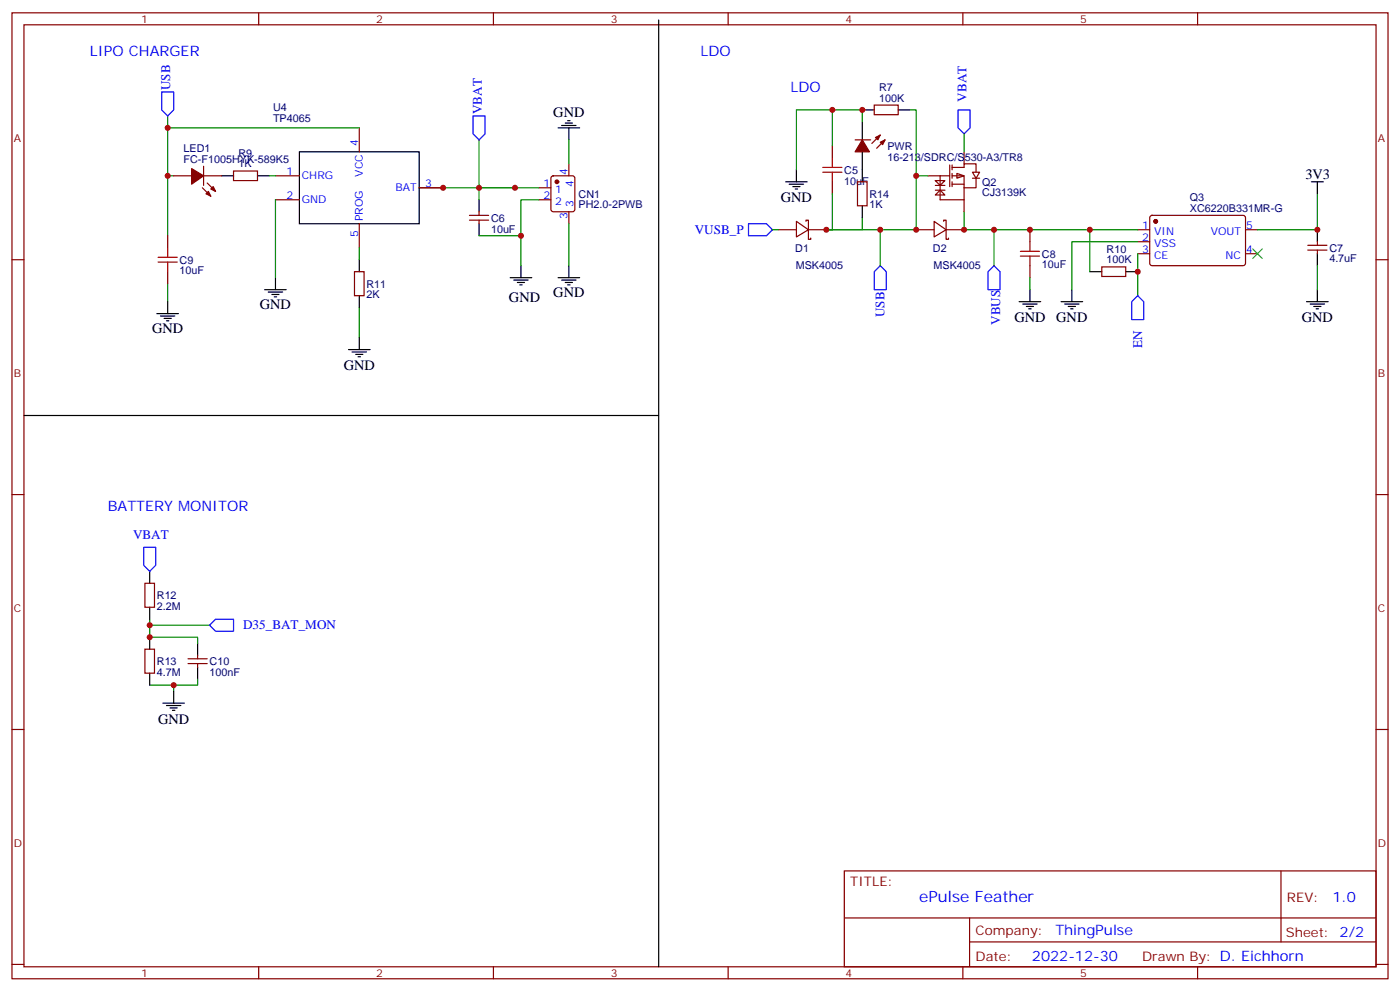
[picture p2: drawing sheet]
<svg xmlns="http://www.w3.org/2000/svg" width="412mm" height="292mm" viewBox="0 0 412 292" stroke-linecap="round" stroke-linejoin="round" font-family="sans-serif">
<g fill="none" stroke="#870000" stroke-width=".35">
<path d="M3.5 3.8h405.4v284.3h-405.4zM7.1 7.3h398.2v277.3h-398.2zM76.2 3.8v3.5M145.3 3.8v3.5M214.5 3.8v3.5M283.6 3.8v3.5M352.8 3.8v3.5M68.8 50.3h7v2.9h-7zM273.4 51.8h6.4M275.5 53.2h2.8l-1.4 1.4zM275.5 54.6h2.8M275.5 56h2.8"/>
<path d="M276.9 56l1.4 1.4h-2.8zM276.9 51.8v7h7.1M284 44.7v3.5M284 55.3v7M3.5 76.4h3.6M303.4 67.6v3.6M303.4 78.2v3.5M335.1 67.6h3.6M335.1 71.2h3.6M335.1 74.7h3.6M338.9 63.6l.5-.2h27.1l.4 .7-.1 13.7-.6 .4-27.1-.1-.4-.6v-13.4zM366.9 67.6h3.5"/>
<path d="M366.9 74.7h3.5M385.2 73.6h5.7M385.2 72.2h5.7M388.1 71.2v1M388.1 73.6v1.1M405.3 76.4h3.6M3.5 145.6h3.6M405.3 145.6h3.6M42.7 171.7h2.8v7.1h-2.8zM42.7 191.1h2.8v7.1h-2.8zM55.4 195.3h5.6M55.4 193.9h5.6"/>
<path d="M58.2 192.9v1M58.2 195.3v1.1M3.5 214.7h3.6M405.3 214.7h3.6M248.7 256.4h156.6v28.2h-156.6zM377.3 256.4v20.9M248.7 270.2h156.5M285.6 277.3h119.6M285.6 270.2v14.1M3.5 283.9h3.6M76.2 284.6v3.5M145.3 284.6v3.5"/>
<path d="M214.5 284.6v3.5M283.6 284.6v3.5M352.8 284.6v3.5M405.3 283.9h3.6"/>
</g>
<g fill="none" stroke="#008700" stroke-width=".35">
<path d="M49.4 34.1v35.3M123.5 55.3h35.2M141.1 41.2v14.1h10.6M158.7 58.8h-5.2v19.4M388.1 57v10.6h-17.7M284 67.6h51.1M335.1 71.2h-19.4v14.1M388.1 78.2v7.1M49.4 83.5v5.3M105.8 90.6v8.8M303.4 81.7v3.6M44.1 182.3v5.3h14.1v1.7"/>
<path d="M44.1 184h17.6M58.2 199.9v1.8h-7v1.7M44.1 201.7h7.1"/>
</g>
<path d="M47.6 27.1h3.6v5.2l-1.8 1.8-1.8-1.8zM139.3 34.1h3.6v5.3l-1.8 1.8-1.8-1.8zM282.2 32.3h3.6v5.3l-1.8 1.8-1.8-1.8zM220.5 65.9h5.3l1.7 1.7-1.7 1.8h-5.3zM42.3 161.1h3.6v5.3l-1.8 1.8-1.8-1.8zM63.5 182.3h5.3v3.5h-5.3l-1.8-1.8z" fill="none" stroke="#00f" stroke-width=".35"/>
<g fill="none" stroke="#000" stroke-width=".35">
<path d="M164.4 37.6h6.3M165.5 36.9h4.2M166.5 36.2h2.1M167.2 35.5h.7M167.6 37.6v3.6M65.3 51.8h3.5M75.8 51.8h3.6M386.3 53.5h3.5M388.1 53.5v3.5M153.5 78.2v3.5M167.6 78.2v3.5M388.1 67.6v3.6"/>
<path d="M388.1 74.7v3.5M46.2 92.3h6.4M47.3 93h4.2M48.3 93.7h2.1M49 94.4h.7M49.4 88.8v3.5M78 85.3h6.3M79 86h4.3M80.1 86.7h2.1M80.8 87.4h.7M81.1 81.7v3.6M105.8 99.4v3.5"/>
<path d="M150.3 81.7h6.3M151.3 82.4h4.3M152.4 83.1h2.1M153.1 83.9h.7M164.4 81.7h6.3M165.5 82.4h4.2M166.5 83.1h2.1M167.2 83.9h.7M300.2 88.8h6.4M301.3 89.5h4.2M302.3 90.2h2.1M303 90.9h.7"/>
<path d="M303.4 85.3v3.5M312.6 88.8h6.3M313.6 89.5h4.3M314.7 90.2h2.1M315.4 90.9h.7M315.7 85.3v3.5M384.9 88.8h6.3M385.9 89.5h4.3M387 90.2h2.1M387.7 90.9h.7M388.1 85.3v3.5M102.7 102.9h6.3"/>
<path d="M103.7 103.6h4.2M104.8 104.3h2.1M105.5 105h.7M44.1 168.2v3.5M44.1 178.8v3.5M44.1 187.6v3.5M44.1 198.2v3.5M58.2 189.3v3.6M58.2 196.4v3.5M48 207h6.3M49 207.7h4.3M50.1 208.4h2.1"/>
<path d="M50.8 209.1h.7M51.2 203.4v3.6"/>
</g>
<circle cx="340.4" cy="65.2" r=".53" fill="#870000" stroke="#870000" stroke-width=".35"/>
<path d="M300.6 74h5.6M300.6 75.4h5.6M303.4 71.2v2.8M303.4 75.4v2.8" fill="none" stroke="#a10000" stroke-width=".35"/>
<path d="M369 73.3l2.8 2.8M371.8 73.3l-2.8 2.8" fill="none" stroke="#3c3" stroke-width=".35"/>
<g fill="#fff" stroke="#870000" stroke-width=".35">
<path d="M281.9 51l2.1 .8-2.1 .7z"/>
<path d="M286.5 50.7h2.1l-1.1 1.8z"/>
</g>
<g fill="none" stroke="#870000" stroke-width=".35">
<path d="M105.8 37.6v7.1M257.5 30.9h7.1v2.9h-7.1zM259.3 39.8l-2.5 2.4M51.2 51.8h5.2M59.6 55.3l2.5 2.4M60 51.8h5.3M60 48.9v5.7M61 53.9l2.5 2.4M81.1 58.8h7.1M81.1 51.8h7.1M123.5 55.3h7M158.7 55.3h3.6"/>
<path d="M158.7 58.8h3.6M162.5 52l.5-.2h5.6l.7 .4v9.4l-.4 .7h-5.9l-.7-.4v-9.4zM167.6 48.2v3.6M245.2 42.9v3.6M245.2 53.5v3.5M251.9 41.2h4.6M252.6 53.5h2.8v7.1h-2.8zM260.7 41.2l-2.5 2.4M279.8 48.6v6.3M280.5 51.8h3.5v3.5h3.5v-2.8M280.5 49.3h3.5v-1.1h3.5v2.5M280.5 54.2h3.5"/>
<path d="M280.5 48.6v1.4M280.5 51v1.5M280.5 53.5v1.4M286.5 52.5h2.1M49.4 69.4v3.5M49.4 80v3.5M104.4 80h2.8v7h-2.8zM105.8 65.9v7M138.3 64.8h5.6M138.3 63.4h5.6M141.1 62.3v1.1M141.1 64.8v1.1"/>
<path d="M167.6 62.3v3.6M229.3 67.6h5.3M234.6 65.2l3.5 2.4-3.5 2.1zM237.4 65.2v-.4h.7v5.6h.7v-.3M238.1 67.6h5.3M269.9 67.6h5.3M275.2 65.2l3.5 2.4-3.5 2.1zM278 65.2v-.4h.7v5.6h.7v-.3M278.7 67.6h5.3M324.6 78.6h7v2.8h-7z"/>
</g>
<g fill="none" stroke="#008700" stroke-width=".35">
<path d="M49.4 37.6h56.4M245.2 32.3v10.6M254 35.9v-3.6h-19.4v17.7M268.1 32.3h1.8v19.5M284 39.4v5.3M49.4 51.8h1.8M79.4 51.8h1.7M81.1 58.8v22.9M141.1 55.3v3.5M167.6 41.2v7M245.2 57v10.6h-1.8M273.4 51.8h-3.5v15.8h-26.5"/>
<path d="M105.8 72.9v3.5M141.1 69.4h12.4M167.6 65.9v12.3M227.5 67.6h1.8M254 64.1v3.5h-10.6M259.3 67.6v10.6M284 62.3v5.3M292.8 67.6v10.6M321 67.6v12.4M335.1 74.7v12.3"/>
</g>
<g fill="none" stroke="#000" stroke-width=".35">
<path d="M254 32.3h3.5M254 35.9v5.3M264.6 32.3h3.5M88.2 44.7h35.3v21.2h-35.3zM141.1 58.8v3.5M231.4 53.5h6.4M232.5 54.2h4.2M233.5 54.9h2.2M234.2 55.6h.7M234.6 50v3.5M254 44.7v8.8M105.8 76.4v3.6"/>
<path d="M141.1 65.9v3.5M254 60.6v3.5M321 80h3.6M331.6 80h3.5M105.8 87v3.6"/>
</g>
<path d="M259.3 78.2l1.8 1.8v5.3h-3.6v-5.3zM292.8 78.2l1.8 1.8v5.3h-3.6v-5.3zM333.4 88.8l1.7-1.8 1.8 1.8v5.3h-3.5z" fill="none" stroke="#00f" stroke-width=".35"/>
<path d="M242.4 49.3h5.6M242.4 50.7h5.6M245.2 46.5v2.8M245.2 50.7v2.8M46.6 77.2h5.6M46.6 75.7h5.6M49.4 72.9v2.8M49.4 77.2v2.8" fill="none" stroke="#a10000" stroke-width=".35"/>
<g fill="#870000" stroke="#870000" stroke-width=".35">
<path d="M254 41.2l2.1 3.5h-4.2z"/>
<path d="M257.9 40.5l1.4-.7-.7 1.4z"/>
<path d="M259.3 41.9l1.4-.7-.7 1.4z"/>
<path d="M62.8 54.9l.7 1.4-1.4-.7z"/>
<path d="M60.7 57l.7-.7 .7 1.4z"/>
<path d="M56.4 49.6l3.6 2.2-3.6 2.4z"/>
<circle cx="164" cy="53.5" r=".53"/>
</g>
<g fill="#c00">
<circle cx="51.2" cy="201.7" r=".88"/>
<circle cx="44.1" cy="184" r=".88"/>
<circle cx="44.1" cy="187.6" r=".88"/>
<circle cx="151.7" cy="55.3" r=".88"/>
<circle cx="388.1" cy="67.6" r=".88"/>
<circle cx="284" cy="67.6" r=".88"/>
<circle cx="303.4" cy="67.6" r=".88"/>
<circle cx="321" cy="67.6" r=".88"/>
<circle cx="335.1" cy="80" r=".88"/>
<circle cx="269.9" cy="51.8" r=".88"/>
<circle cx="254" cy="32.3" r=".88"/>
<circle cx="269.9" cy="67.6" r=".88"/>
<circle cx="245.2" cy="32.3" r=".88"/>
<circle cx="243.4" cy="67.6" r=".88"/>
<circle cx="49.4" cy="51.8" r=".88"/>
<circle cx="292.8" cy="67.6" r=".88"/>
<circle cx="259.3" cy="67.6" r=".88"/>
<circle cx="49.4" cy="37.6" r=".88"/>
<circle cx="130.5" cy="55.3" r=".88"/>
<circle cx="141.1" cy="55.3" r=".88"/>
<circle cx="153.5" cy="69.4" r=".88"/>
</g>
<path d="M194 5.9v278.7M7.1 122.3h186.9" fill="none" stroke="#000" stroke-width=".35"/>
<text font-size="4.6" fill="#00f" x="270.8" y="265.4">ePulse Feather</text>
<g font-size="4.2" fill="#00f">
<text x="26.5" y="16.5">LIPO CHARGER</text>
<text x="206.4" y="16.5">LDO</text>
<text x="232.8" y="27.1">LDO</text>
<text x="31.7" y="150.5">BATTERY MONITOR</text>
<text x="392.5" y="265.6">1.0</text>
<text x="310.9" y="275.2">ThingPulse</text>
<text x="304" y="283">2022-12-30</text>
</g>
<g font-size="4.2">
<text x="163" y="34.4">GND</text>
<text x="384.5" y="52.8">3V3</text>
<text x="230" y="59.6">GND</text>
<text x="149.9" y="88.8">GND</text>
<text x="163" y="87.4">GND</text>
<text x="76.6" y="90.9">GND</text>
<text x="298.8" y="94.9">GND</text>
<text x="311.1" y="94.9">GND</text>
<text x="383.5" y="94.9">GND</text>
<text x="44.8" y="98">GND</text>
<text x="101.2" y="109">GND</text>
<text x="46.6" y="213">GND</text>
</g>
<g font-size="3.9" fill="#00f">
<text x="50.2" y="26.5" transform="rotate(-90 50.2 26.5)">USB</text>
<text x="284.7" y="29.9" transform="rotate(-90 284.7 29.9)">VBAT</text>
<text x="141.9" y="33.6" transform="rotate(-90 141.9 33.6)">VBAT</text>
<text x="204.7" y="68.9">VUSB_P</text>
<text x="260.5" y="93.4" transform="rotate(-90 260.5 93.4)">USB</text>
<text x="294.6" y="95.6" transform="rotate(-90 294.6 95.6)">VBUS</text>
<text x="336.4" y="102.5" transform="rotate(-90 336.4 102.5)">EN</text>
<text x="39.2" y="158.8">VBAT</text>
<text x="71.6" y="185.3">D35_BAT_MON</text>
</g>
<g font-size="3.9" fill="#800">
<text x="250.5" y="260.9">TITLE:</text>
<text x="379.1" y="265.6">REV:</text>
<text x="287.4" y="275.1">Company:</text>
<text x="378.7" y="275.8">Sheet: 2/2</text>
<text x="287.4" y="282.8">Date:</text>
<text x="336.4" y="282.9">Drawn By: D. Eichhorn</text>
</g>
<g font-size="3.2" fill="#800">
<text x="41.6" y="6.8">1</text>
<text x="110.8" y="6.8">2</text>
<text x="179.9" y="6.8">3</text>
<text x="249.1" y="6.8">4</text>
<text x="318.2" y="6.8">5</text>
<text x="4.1" y="41.9">A</text>
<text x="405.9" y="41.9">A</text>
<text x="4.1" y="111">B</text>
<text x="405.9" y="111">B</text>
<text x="4.1" y="180.2">C</text>
<text x="405.9" y="180.2">C</text>
<text x="4.1" y="249.3">D</text>
<text x="405.9" y="249.3">D</text>
<text x="41.6" y="287.6">1</text>
<text x="110.8" y="287.6">2</text>
<text x="179.9" y="287.6">3</text>
<text x="249.1" y="287.6">4</text>
<text x="318.2" y="287.6">5</text>
</g>
<g font-size="3.2" fill="#000080">
<text x="258.9" y="29.9">100K</text>
<text x="258.9" y="26.7">R7</text>
<text x="80.4" y="35.9">TP4065</text>
<text x="80.4" y="32.7">U4</text>
<text x="54.1" y="47.9">FC-F1005HYK-589K5</text>
<text x="54.1" y="44.7">LED1</text>
<text x="70.2" y="46.1">R9</text>
<text x="261.4" y="47.3">16-213/SDRC/S530-A3/TR8</text>
<text x="261.4" y="44.1">PWR</text>
<text x="70.2" y="49.3">1K</text>
<text x="248.7" y="51.1">C5</text>
<text x="170.4" y="58.1">CN1</text>
<text x="248.7" y="54.3">10uF</text>
<text x="256.1" y="58.2">R14</text>
<text x="289.3" y="57.8">CJ3139K</text>
<text x="289.3" y="54.7">Q2</text>
<text x="350.5" y="59.3">Q3</text>
<text x="144.6" y="65.3">C6</text>
<text x="170.4" y="61.4">PH2.0-2PWB</text>
<text x="256.1" y="61.3">1K</text>
<text x="350.5" y="62.3">XC6220B331MR-G</text>
<text x="144.6" y="68.4">10uF</text>
<text x="52.9" y="77.6">C9</text>
<text x="234.3" y="74">D1</text>
<text x="274.8" y="74">D2</text>
<text x="306.9" y="75.8">C8</text>
<text x="326" y="77.5">100K</text>
<text x="326" y="74.3">R10</text>
<text x="391.6" y="77.2">4.7uF</text>
<text x="391.6" y="74.1">C7</text>
<text x="52.9" y="80.8">10uF</text>
<text x="234.4" y="79.3">MSK4005</text>
<text x="275" y="79.3">MSK4005</text>
<text x="306.9" y="79">10uF</text>
<text x="107.9" y="87.8">2K</text>
<text x="107.9" y="84.7">R11</text>
<text x="46.2" y="179.6">2.2M</text>
<text x="46.2" y="176.3">R12</text>
<text x="46.2" y="195.7">R13</text>
<text x="61.7" y="195.7">C10</text>
<text x="46.2" y="199">4.7M</text>
<text x="61.7" y="199">100nF</text>
</g>
<g font-size="3.2" fill="#00f">
<text x="105.5" y="42.9" transform="rotate(-90 105.5 42.9)">4</text>
<text x="84.4" y="51.4">1</text>
<text x="88.9" y="52.8">CHRG</text>
<text x="106.9" y="52" transform="rotate(-90 106.9 52)">VCC</text>
<text x="167.2" y="51.6" transform="rotate(-90 167.2 51.6)">4</text>
<text x="84.4" y="58.5">2</text>
<text x="88.9" y="59.9">GND</text>
<text x="116.5" y="56.3">BAT</text>
<text x="125.2" y="54.9">3</text>
<text x="160.1" y="54.9">1</text>
<text x="160.1" y="58.5">2</text>
<text x="163.6" y="56.7">1</text>
<text x="169" y="55.1" transform="rotate(-90 169 55.1)">4</text>
<text x="106.9" y="65.2" transform="rotate(-90 106.9 65.2)">PROG</text>
<text x="163.6" y="60.2">2</text>
<text x="167.2" y="64.5" transform="rotate(-90 167.2 64.5)">3</text>
<text x="169" y="61" transform="rotate(-90 169 61)">3</text>
<text x="105.5" y="69.6" transform="rotate(-90 105.5 69.6)">5</text>
<text x="336.5" y="67.3">1</text>
<text x="336.5" y="70.8">2</text>
<text x="340" y="69">VIN</text>
<text x="356.6" y="69">VOUT</text>
<text x="367.1" y="67.3">5</text>
<text x="336.5" y="74.3">3</text>
<text x="340" y="72.6">VSS</text>
<text x="340" y="76.1">CE</text>
<text x="361" y="76.1">NC</text>
<text x="367.1" y="74.3">4</text>
</g>
</svg>
